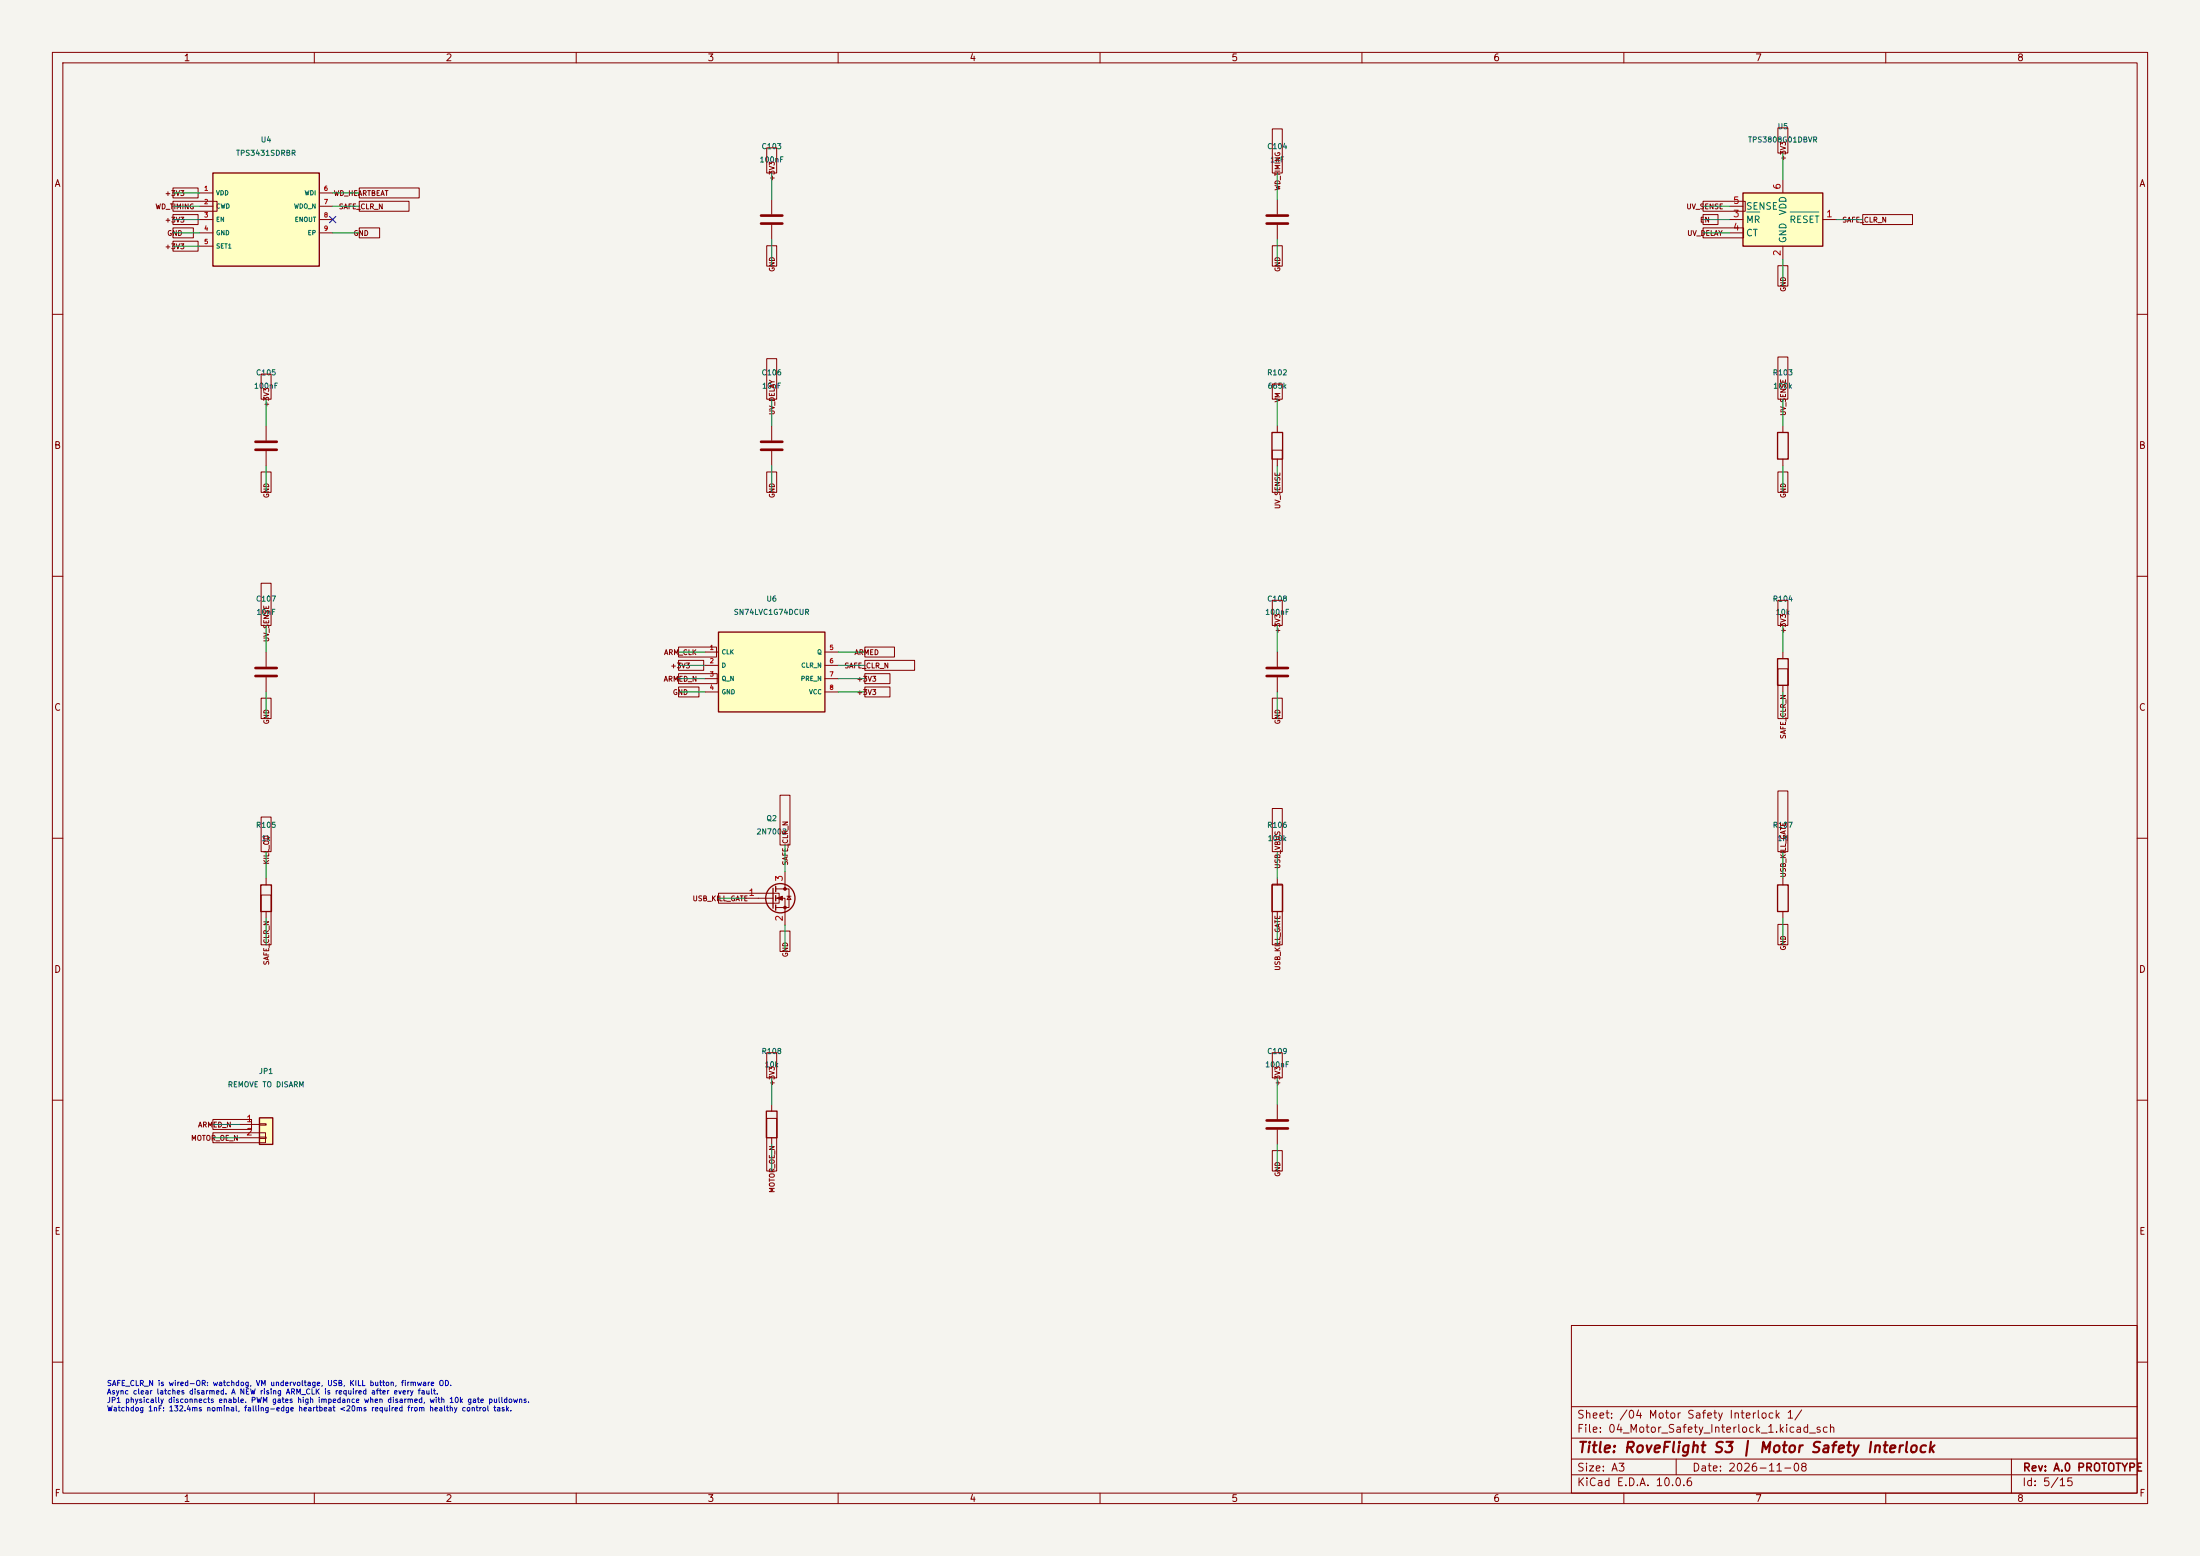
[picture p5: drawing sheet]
(kicad_sch (version 20250114) (generator "eeschema") (paper "A3") (title_block (title "RoveFlight S3 | Motor Safety Interlock") (rev "A.0 PROTOTYPE") (date "2026-11-08")) (lib_symbols (symbol "RoveFlight:TPS3431" (pin_names (offset 0.5)) (in_bom yes) (on_board yes) (property "Reference" "U" (at 0 15 0) (effects (font (size 1 1)))) (property "Value" "TPS3431" (at 0 12 0) (effects (font (size 1 1)))) (property "Footprint" "Package_DFN_QFN:Texas_DRB0008A" (at 0 0 0) (effects (font (size 1 1))) (hide yes)) (symbol "TPS3431_0_1" (rectangle (start -10.16 8.89) (end 10.16 -8.89) (stroke (width 0.254) (type default)) (fill (type background)))) (symbol "TPS3431_1_1" (pin power_in line (at -12.7 5.08 0) (length 2.54) (name "VDD" (effects (font (size 0.85 0.85)))) (number "1" (effects (font (size 0.85 0.85))))) (pin passive line (at -12.7 2.54 0) (length 2.54) (name "CWD" (effects (font (size 0.85 0.85)))) (number "2" (effects (font (size 0.85 0.85))))) (pin input line (at -12.7 0.0 0) (length 2.54) (name "EN" (effects (font (size 0.85 0.85)))) (number "3" (effects (font (size 0.85 0.85))))) (pin power_in line (at -12.7 -2.54 0) (length 2.54) (name "GND" (effects (font (size 0.85 0.85)))) (number "4" (effects (font (size 0.85 0.85))))) (pin input line (at -12.7 -5.08 0) (length 2.54) (name "SET1" (effects (font (size 0.85 0.85)))) (number "5" (effects (font (size 0.85 0.85))))) (pin input line (at 12.7 5.08 180) (length 2.54) (name "WDI" (effects (font (size 0.85 0.85)))) (number "6" (effects (font (size 0.85 0.85))))) (pin open_collector line (at 12.7 2.54 180) (length 2.54) (name "WDO_N" (effects (font (size 0.85 0.85)))) (number "7" (effects (font (size 0.85 0.85))))) (pin open_collector line (at 12.7 0.0 180) (length 2.54) (name "ENOUT" (effects (font (size 0.85 0.85)))) (number "8" (effects (font (size 0.85 0.85))))) (pin power_in line (at 12.7 -2.54 180) (length 2.54) (name "EP" (effects (font (size 0.85 0.85)))) (number "9" (effects (font (size 0.85 0.85))))))) (symbol "Device:C" (pin_numbers (hide yes)) (pin_names (offset 0.254)) (exclude_from_sim no) (in_bom yes) (on_board yes) (in_pos_files yes) (duplicate_pin_numbers_are_jumpers no) (property "Reference" "C" (at 0.635 2.54 0) (show_name no) (do_not_autoplace no) (effects (font (size 1.27 1.27)) (justify left))) (property "Value" "C" (at 0.635 -2.54 0) (show_name no) (do_not_autoplace no) (effects (font (size 1.27 1.27)) (justify left))) (property "Footprint" "" (at 0.9652 -3.81 0) (show_name no) (do_not_autoplace no) (hide yes) (effects (font (size 1.27 1.27)))) (property "Datasheet" "" (at 0 0 0) (show_name no) (do_not_autoplace no) (hide yes) (effects (font (size 1.27 1.27)))) (property "Description" "Unpolarized capacitor" (at 0 0 0) (show_name no) (do_not_autoplace no) (hide yes) (effects (font (size 1.27 1.27)))) (property "ki_keywords" "cap capacitor" (at 0 0 0) (show_name no) (do_not_autoplace no) (hide yes) (effects (font (size 1.27 1.27)))) (property "ki_fp_filters" "C_*" (at 0 0 0) (show_name no) (do_not_autoplace no) (hide yes) (effects (font (size 1.27 1.27)))) (symbol "C_0_1" (polyline (pts (xy -2.032 0.762) (xy 2.032 0.762)) (stroke (width 0.508) (type default)) (fill (type none))) (polyline (pts (xy -2.032 -0.762) (xy 2.032 -0.762)) (stroke (width 0.508) (type default)) (fill (type none)))) (symbol "C_1_1" (pin passive line (at 0 3.81 270) (length 2.794) (name "" (effects (font (size 1.27 1.27)))) (number "1" (effects (font (size 1.27 1.27))))) (pin passive line (at 0 -3.81 90) (length 2.794) (name "" (effects (font (size 1.27 1.27)))) (number "2" (effects (font (size 1.27 1.27)))))) (embedded_fonts no)) (symbol "RoveFlight:TPS3808G01" (exclude_from_sim no) (in_bom yes) (on_board yes) (in_pos_files yes) (duplicate_pin_numbers_are_jumpers no) (property "Reference" "U" (at 0 8.89 0) (show_name no) (do_not_autoplace no) (effects (font (size 1.27 1.27)) (justify left))) (property "Value" "TPS3808DBV" (at 0 6.35 0) (show_name no) (do_not_autoplace no) (effects (font (size 1.27 1.27)) (justify left))) (property "Footprint" "Package_TO_SOT_SMD:SOT-23-6" (at -2.54 0 0) (show_name no) (do_not_autoplace no) (hide yes) (effects (font (size 1.27 1.27)))) (property "Datasheet" "http://www.ti.com/lit/ds/symlink/tps3808.pdf" (at -2.54 0 0) (show_name no) (do_not_autoplace no) (hide yes) (effects (font (size 1.27 1.27)))) (property "Description" "Low-Quiescent-Current, Programmable-Delay Supervisory Circuit, SOT-23-6" (at 0 0 0) (show_name no) (do_not_autoplace no) (hide yes) (effects (font (size 1.27 1.27)))) (property "ki_keywords" "supply voltage supervisor" (at 0 0 0) (show_name no) (do_not_autoplace no) (hide yes) (effects (font (size 1.27 1.27)))) (property "ki_fp_filters" "SOT?23*" (at 0 0 0) (show_name no) (do_not_autoplace no) (hide yes) (effects (font (size 1.27 1.27)))) (symbol "TPS3808G01_0_1" (rectangle (start -7.62 5.08) (end 7.62 -5.08) (stroke (width 0.254) (type default)) (fill (type background)))) (symbol "TPS3808G01_1_1" (pin open_collector line (at 10.16 0 180) (length 2.54) (name "~{RESET}" (effects (font (size 1.27 1.27)))) (number "1" (effects (font (size 1.27 1.27))))) (pin power_in line (at 0 -7.62 90) (length 2.54) (name "GND" (effects (font (size 1.27 1.27)))) (number "2" (effects (font (size 1.27 1.27))))) (pin input line (at -10.16 0 0) (length 2.54) (name "~{MR}" (effects (font (size 1.27 1.27)))) (number "3" (effects (font (size 1.27 1.27))))) (pin input line (at -10.16 -2.54 0) (length 2.54) (name "CT" (effects (font (size 1.27 1.27)))) (number "4" (effects (font (size 1.27 1.27))))) (pin input line (at -10.16 2.54 0) (length 2.54) (name "SENSE" (effects (font (size 1.27 1.27)))) (number "5" (effects (font (size 1.27 1.27))))) (pin power_in line (at 0 7.62 270) (length 2.54) (name "VDD" (effects (font (size 1.27 1.27)))) (number "6" (effects (font (size 1.27 1.27)))))) (embedded_fonts no)) (symbol "Device:R" (pin_numbers (hide yes)) (pin_names (offset 0)) (exclude_from_sim no) (in_bom yes) (on_board yes) (in_pos_files yes) (duplicate_pin_numbers_are_jumpers no) (property "Reference" "R" (at 2.032 0 90) (show_name no) (do_not_autoplace no) (effects (font (size 1.27 1.27)))) (property "Value" "R" (at 0 0 90) (show_name no) (do_not_autoplace no) (effects (font (size 1.27 1.27)))) (property "Footprint" "" (at -1.778 0 90) (show_name no) (do_not_autoplace no) (hide yes) (effects (font (size 1.27 1.27)))) (property "Datasheet" "" (at 0 0 0) (show_name no) (do_not_autoplace no) (hide yes) (effects (font (size 1.27 1.27)))) (property "Description" "Resistor" (at 0 0 0) (show_name no) (do_not_autoplace no) (hide yes) (effects (font (size 1.27 1.27)))) (property "ki_keywords" "R res resistor" (at 0 0 0) (show_name no) (do_not_autoplace no) (hide yes) (effects (font (size 1.27 1.27)))) (property "ki_fp_filters" "R_*" (at 0 0 0) (show_name no) (do_not_autoplace no) (hide yes) (effects (font (size 1.27 1.27)))) (symbol "R_0_1" (rectangle (start -1.016 -2.54) (end 1.016 2.54) (stroke (width 0.254) (type default)) (fill (type none)))) (symbol "R_1_1" (pin passive line (at 0 3.81 270) (length 1.27) (name "" (effects (font (size 1.27 1.27)))) (number "1" (effects (font (size 1.27 1.27))))) (pin passive line (at 0 -3.81 90) (length 1.27) (name "" (effects (font (size 1.27 1.27)))) (number "2" (effects (font (size 1.27 1.27)))))) (embedded_fonts no)) (symbol "RoveFlight:SN74LVC1G74" (pin_names (offset 0.5)) (in_bom yes) (on_board yes) (property "Reference" "U" (at 0 15 0) (effects (font (size 1 1)))) (property "Value" "SN74LVC1G74" (at 0 12 0) (effects (font (size 1 1)))) (property "Footprint" "Package_SO:VSSOP-8_2.3x2mm_P0.5mm" (at 0 0 0) (effects (font (size 1 1))) (hide yes)) (symbol "SN74LVC1G74_0_1" (rectangle (start -10.16 7.62) (end 10.16 -7.62) (stroke (width 0.254) (type default)) (fill (type background)))) (symbol "SN74LVC1G74_1_1" (pin input line (at -12.7 3.81 0) (length 2.54) (name "CLK" (effects (font (size 0.85 0.85)))) (number "1" (effects (font (size 0.85 0.85))))) (pin input line (at -12.7 1.27 0) (length 2.54) (name "D" (effects (font (size 0.85 0.85)))) (number "2" (effects (font (size 0.85 0.85))))) (pin output line (at -12.7 -1.27 0) (length 2.54) (name "Q_N" (effects (font (size 0.85 0.85)))) (number "3" (effects (font (size 0.85 0.85))))) (pin power_in line (at -12.7 -3.81 0) (length 2.54) (name "GND" (effects (font (size 0.85 0.85)))) (number "4" (effects (font (size 0.85 0.85))))) (pin output line (at 12.7 3.81 180) (length 2.54) (name "Q" (effects (font (size 0.85 0.85)))) (number "5" (effects (font (size 0.85 0.85))))) (pin input line (at 12.7 1.27 180) (length 2.54) (name "CLR_N" (effects (font (size 0.85 0.85)))) (number "6" (effects (font (size 0.85 0.85))))) (pin input line (at 12.7 -1.27 180) (length 2.54) (name "PRE_N" (effects (font (size 0.85 0.85)))) (number "7" (effects (font (size 0.85 0.85))))) (pin power_in line (at 12.7 -3.81 180) (length 2.54) (name "VCC" (effects (font (size 0.85 0.85)))) (number "8" (effects (font (size 0.85 0.85))))))) (symbol "Transistor_FET:2N7002" (pin_names (offset 0) (hide yes)) (exclude_from_sim no) (in_bom yes) (on_board yes) (in_pos_files yes) (duplicate_pin_numbers_are_jumpers no) (symbol "2N7002_0_1" (polyline (pts (xy 0.254 1.905) (xy 0.254 -1.905)) (stroke (width 0.254) (type default)) (fill (type none))) (polyline (pts (xy 0.254 0) (xy -2.54 0)) (stroke (width 0) (type default)) (fill (type none))) (polyline (pts (xy 0.762 2.286) (xy 0.762 1.27)) (stroke (width 0.254) (type default)) (fill (type none))) (polyline (pts (xy 0.762 0.508) (xy 0.762 -0.508)) (stroke (width 0.254) (type default)) (fill (type none))) (polyline (pts (xy 0.762 -1.27) (xy 0.762 -2.286)) (stroke (width 0.254) (type default)) (fill (type none))) (polyline (pts (xy 0.762 -1.778) (xy 3.302 -1.778) (xy 3.302 1.778) (xy 0.762 1.778)) (stroke (width 0) (type default)) (fill (type none))) (polyline (pts (xy 1.016 0) (xy 2.032 0.381) (xy 2.032 -0.381) (xy 1.016 0)) (stroke (width 0) (type default)) (fill (type outline))) (circle (center 1.651 0) (radius 2.794) (stroke (width 0.254) (type default)) (fill (type none))) (polyline (pts (xy 2.54 2.54) (xy 2.54 1.778)) (stroke (width 0) (type default)) (fill (type none))) (circle (center 2.54 1.778) (radius 0.254) (stroke (width 0) (type default)) (fill (type outline))) (circle (center 2.54 -1.778) (radius 0.254) (stroke (width 0) (type default)) (fill (type outline))) (polyline (pts (xy 2.54 -2.54) (xy 2.54 0) (xy 0.762 0)) (stroke (width 0) (type default)) (fill (type none))) (polyline (pts (xy 2.921 0.381) (xy 3.683 0.381)) (stroke (width 0) (type default)) (fill (type none))) (polyline (pts (xy 3.302 0.381) (xy 2.921 -0.254) (xy 3.683 -0.254) (xy 3.302 0.381)) (stroke (width 0) (type default)) (fill (type none)))) (symbol "2N7002_1_1" (pin input line (at -5.08 0 0) (length 2.54) (name "G" (effects (font (size 1.27 1.27)))) (number "1" (effects (font (size 1.27 1.27))))) (pin passive line (at 2.54 -5.08 90) (length 2.54) (name "S" (effects (font (size 1.27 1.27)))) (number "2" (effects (font (size 1.27 1.27))))) (pin passive line (at 2.54 5.08 270) (length 2.54) (name "D" (effects (font (size 1.27 1.27)))) (number "3" (effects (font (size 1.27 1.27)))))) (embedded_fonts no) (property "Reference" "Q" (at 5.08 1.905 0) (show_name no) (do_not_autoplace no) (effects (font (size 1.27 1.27)) (justify left))) (property "Value" "2N7002" (at 5.08 0 0) (show_name no) (do_not_autoplace no) (effects (font (size 1.27 1.27)) (justify left))) (property "Footprint" "Package_TO_SOT_SMD:SOT-23" (at 5.08 -1.905 0) (show_name no) (do_not_autoplace no) (hide yes) (effects (font (size 1.27 1.27) (italic yes)) (justify left))) (property "Datasheet" "https://www.onsemi.com/pub/Collateral/NDS7002A-D.PDF" (at 5.08 -3.81 0) (show_name no) (do_not_autoplace no) (hide yes) (effects (font (size 1.27 1.27)) (justify left))) (property "Description" "0.115A Id, 60V Vds, N-Channel MOSFET, SOT-23" (at 0 0 0) (show_name no) (do_not_autoplace no) (hide yes) (effects (font (size 1.27 1.27)))) (property "ki_keywords" "N-Channel Switching MOSFET" (at 0 0 0) (show_name no) (do_not_autoplace no) (hide yes) (effects (font (size 1.27 1.27)))) (property "ki_fp_filters" "SOT?23*" (at 0 0 0) (show_name no) (do_not_autoplace no) (hide yes) (effects (font (size 1.27 1.27))))) (symbol "Connector_Generic:Conn_01x02" (pin_names (offset 1.016) (hide yes)) (exclude_from_sim no) (in_bom yes) (on_board yes) (in_pos_files yes) (duplicate_pin_numbers_are_jumpers no) (property "Reference" "J" (at 0 2.54 0) (show_name no) (do_not_autoplace no) (effects (font (size 1.27 1.27)))) (property "Value" "Conn_01x02" (at 0 -5.08 0) (show_name no) (do_not_autoplace no) (effects (font (size 1.27 1.27)))) (property "Footprint" "" (at 0 0 0) (show_name no) (do_not_autoplace no) (hide yes) (effects (font (size 1.27 1.27)))) (property "Datasheet" "" (at 0 0 0) (show_name no) (do_not_autoplace no) (hide yes) (effects (font (size 1.27 1.27)))) (property "Description" "Generic connector, single row, 01x02, script generated (kicad-library-utils/schlib/autogen/connector/)" (at 0 0 0) (show_name no) (do_not_autoplace no) (hide yes) (effects (font (size 1.27 1.27)))) (property "ki_keywords" "connector" (at 0 0 0) (show_name no) (do_not_autoplace no) (hide yes) (effects (font (size 1.27 1.27)))) (property "ki_fp_filters" "Connector*:*_1x??_*" (at 0 0 0) (show_name no) (do_not_autoplace no) (hide yes) (effects (font (size 1.27 1.27)))) (symbol "Conn_01x02_1_1" (rectangle (start -1.27 1.27) (end 1.27 -3.81) (stroke (width 0.254) (type default)) (fill (type background))) (rectangle (start -1.27 0.127) (end 0 -0.127) (stroke (width 0.1524) (type default)) (fill (type none))) (rectangle (start -1.27 -2.413) (end 0 -2.667) (stroke (width 0.1524) (type default)) (fill (type none))) (pin passive line (at -5.08 0 0) (length 3.81) (name "Pin_1" (effects (font (size 1.27 1.27)))) (number "1" (effects (font (size 1.27 1.27))))) (pin passive line (at -5.08 -2.54 0) (length 3.81) (name "Pin_2" (effects (font (size 1.27 1.27)))) (number "2" (effects (font (size 1.27 1.27)))))) (embedded_fonts no))) (wire (pts (xy 38.1 36.83) (xy 33.02 36.83)) (stroke (width 0) (type default))) (global_label "+3V3" (shape passive) (at 33.02 36.83 0.0) (fields_autoplaced yes) (effects (font (size 0.95 0.95)))) (wire (pts (xy 38.1 39.37) (xy 33.02 39.37)) (stroke (width 0) (type default))) (global_label "WD_TIMING" (shape passive) (at 33.02 39.37 0.0) (fields_autoplaced yes) (effects (font (size 0.95 0.95)))) (wire (pts (xy 38.1 41.91) (xy 33.02 41.91)) (stroke (width 0) (type default))) (global_label "+3V3" (shape passive) (at 33.02 41.91 0.0) (fields_autoplaced yes) (effects (font (size 0.95 0.95)))) (wire (pts (xy 38.1 44.45) (xy 33.02 44.45)) (stroke (width 0) (type default))) (global_label "GND" (shape passive) (at 33.02 44.45 0.0) (fields_autoplaced yes) (effects (font (size 0.95 0.95)))) (wire (pts (xy 38.1 46.99) (xy 33.02 46.99)) (stroke (width 0) (type default))) (global_label "+3V3" (shape passive) (at 33.02 46.99 0.0) (fields_autoplaced yes) (effects (font (size 0.95 0.95)))) (wire (pts (xy 63.5 36.83) (xy 68.58 36.83)) (stroke (width 0) (type default))) (global_label "WD_HEARTBEAT" (shape passive) (at 68.58 36.83 180.0) (fields_autoplaced yes) (effects (font (size 0.95 0.95)))) (wire (pts (xy 63.5 39.37) (xy 68.58 39.37)) (stroke (width 0) (type default))) (global_label "SAFE_CLR_N" (shape passive) (at 68.58 39.37 180.0) (fields_autoplaced yes) (effects (font (size 0.95 0.95)))) (no_connect (at 63.5 41.91)) (wire (pts (xy 63.5 44.45) (xy 68.58 44.45)) (stroke (width 0) (type default))) (global_label "GND" (shape passive) (at 68.58 44.45 180.0) (fields_autoplaced yes) (effects (font (size 0.95 0.95)))) (symbol (lib_id "RoveFlight:TPS3431") (at 50.8 41.91 0) (unit 1) (in_bom yes) (on_board yes) (dnp no) (property "Reference" "U4" (at 50.8 26.669999999999998 0) (effects (font (size 1 1)))) (property "Value" "TPS3431SDRBR" (at 50.8 29.209999999999997 0) (effects (font (size 1 1)))) (property "Footprint" "Package_DFN_QFN:Texas_DRB0008A" (at 50.8 41.91 0) (effects (font (size 1 1))) (hide yes)) (property "MPN" "TPS3431SDRBR" (at 50.8 41.91 0) (effects (font (size 1 1))) (hide yes)) (property "Manufacturer" "Texas Instruments" (at 50.8 41.91 0) (effects (font (size 1 1))) (hide yes)) (property "Datasheet" "https://www.ti.com/lit/ds/symlink/tps3431.pdf" (at 50.8 41.91 0) (effects (font (size 1 1))) (hide yes)) (pin "1") (pin "2") (pin "3") (pin "4") (pin "5") (pin "6") (pin "7") (pin "8") (pin "9")) (wire (pts (xy 147.32 38.1) (xy 147.32 33.02)) (stroke (width 0) (type default))) (global_label "+3V3" (shape passive) (at 147.32 33.02 270.0) (fields_autoplaced yes) (effects (font (size 0.95 0.95)))) (wire (pts (xy 147.32 45.72) (xy 147.32 50.8)) (stroke (width 0) (type default))) (global_label "GND" (shape passive) (at 147.32 50.8 90.0) (fields_autoplaced yes) (effects (font (size 0.95 0.95)))) (symbol (lib_id "Device:C") (at 147.32 41.91 0) (unit 1) (in_bom yes) (on_board yes) (dnp no) (property "Reference" "C103" (at 147.32 27.939999999999994 0) (effects (font (size 1 1)))) (property "Value" "100nF" (at 147.32 30.479999999999993 0) (effects (font (size 1 1)))) (property "Footprint" "RoveFlight:C_0402_1005Metric_RF_C103" (at 147.32 41.91 0) (effects (font (size 1 1))) (hide yes)) (property "MPN" "GRM155R71C104KA88D" (at 147.32 41.91 0) (effects (font (size 1 1))) (hide yes)) (property "Manufacturer" "Murata" (at 147.32 41.91 0) (effects (font (size 1 1))) (hide yes)) (property "Datasheet" "" (at 147.32 41.91 0) (effects (font (size 1 1))) (hide yes)) (pin "1") (pin "2")) (wire (pts (xy 243.84 38.1) (xy 243.84 33.02)) (stroke (width 0) (type default))) (global_label "WD_TIMING" (shape passive) (at 243.84 33.02 270.0) (fields_autoplaced yes) (effects (font (size 0.95 0.95)))) (wire (pts (xy 243.84 45.72) (xy 243.84 50.8)) (stroke (width 0) (type default))) (global_label "GND" (shape passive) (at 243.84 50.8 90.0) (fields_autoplaced yes) (effects (font (size 0.95 0.95)))) (symbol (lib_id "Device:C") (at 243.83999999999997 41.91 0) (unit 1) (in_bom yes) (on_board yes) (dnp no) (property "Reference" "C104" (at 243.83999999999997 27.939999999999994 0) (effects (font (size 1 1)))) (property "Value" "1nF" (at 243.83999999999997 30.479999999999993 0) (effects (font (size 1 1)))) (property "Footprint" "RoveFlight:C_0402_1005Metric_RF_C104" (at 243.83999999999997 41.91 0) (effects (font (size 1 1))) (hide yes)) (property "MPN" "GRM1555C1H102JA01D" (at 243.83999999999997 41.91 0) (effects (font (size 1 1))) (hide yes)) (property "Manufacturer" "Murata" (at 243.83999999999997 41.91 0) (effects (font (size 1 1))) (hide yes)) (property "Datasheet" "" (at 243.83999999999997 41.91 0) (effects (font (size 1 1))) (hide yes)) (pin "1") (pin "2")) (wire (pts (xy 350.52 41.91) (xy 355.6 41.91)) (stroke (width 0) (type default))) (global_label "SAFE_CLR_N" (shape passive) (at 355.6 41.91 180.0) (fields_autoplaced yes) (effects (font (size 0.95 0.95)))) (wire (pts (xy 340.36 49.53) (xy 340.36 54.61)) (stroke (width 0) (type default))) (global_label "GND" (shape passive) (at 340.36 54.61 90.0) (fields_autoplaced yes) (effects (font (size 0.95 0.95)))) (wire (pts (xy 330.2 41.91) (xy 325.12 41.91)) (stroke (width 0) (type default))) (global_label "EN" (shape passive) (at 325.12 41.91 0.0) (fields_autoplaced yes) (effects (font (size 0.95 0.95)))) (wire (pts (xy 330.2 44.45) (xy 325.12 44.45)) (stroke (width 0) (type default))) (global_label "UV_DELAY" (shape passive) (at 325.12 44.45 0.0) (fields_autoplaced yes) (effects (font (size 0.95 0.95)))) (wire (pts (xy 330.2 39.37) (xy 325.12 39.37)) (stroke (width 0) (type default))) (global_label "UV_SENSE" (shape passive) (at 325.12 39.37 0.0) (fields_autoplaced yes) (effects (font (size 0.95 0.95)))) (wire (pts (xy 340.36 34.29) (xy 340.36 29.21)) (stroke (width 0) (type default))) (global_label "+3V3" (shape passive) (at 340.36 29.21 270.0) (fields_autoplaced yes) (effects (font (size 0.95 0.95)))) (symbol (lib_id "RoveFlight:TPS3808G01") (at 340.36 41.91 0) (unit 1) (in_bom yes) (on_board yes) (dnp no) (property "Reference" "U5" (at 340.36 24.13 0) (effects (font (size 1 1)))) (property "Value" "TPS3808G01DBVR" (at 340.36 26.669999999999998 0) (effects (font (size 1 1)))) (property "Footprint" "Package_TO_SOT_SMD:SOT-23-6" (at 340.36 41.91 0) (effects (font (size 1 1))) (hide yes)) (property "MPN" "TPS3808G01DBVR" (at 340.36 41.91 0) (effects (font (size 1 1))) (hide yes)) (property "Manufacturer" "Texas Instruments" (at 340.36 41.91 0) (effects (font (size 1 1))) (hide yes)) (property "Datasheet" "https://www.ti.com/lit/ds/symlink/tps3808.pdf" (at 340.36 41.91 0) (effects (font (size 1 1))) (hide yes)) (pin "1") (pin "2") (pin "3") (pin "4") (pin "5") (pin "6")) (wire (pts (xy 50.8 81.28) (xy 50.8 76.2)) (stroke (width 0) (type default))) (global_label "+3V3" (shape passive) (at 50.8 76.2 270.0) (fields_autoplaced yes) (effects (font (size 0.95 0.95)))) (wire (pts (xy 50.8 88.9) (xy 50.8 93.98)) (stroke (width 0) (type default))) (global_label "GND" (shape passive) (at 50.8 93.98 90.0) (fields_autoplaced yes) (effects (font (size 0.95 0.95)))) (symbol (lib_id "Device:C") (at 50.8 85.09 0) (unit 1) (in_bom yes) (on_board yes) (dnp no) (property "Reference" "C105" (at 50.8 71.12 0) (effects (font (size 1 1)))) (property "Value" "100nF" (at 50.8 73.66000000000001 0) (effects (font (size 1 1)))) (property "Footprint" "RoveFlight:C_0402_1005Metric_RF_C105" (at 50.8 85.09 0) (effects (font (size 1 1))) (hide yes)) (property "MPN" "GRM155R71C104KA88D" (at 50.8 85.09 0) (effects (font (size 1 1))) (hide yes)) (property "Manufacturer" "Murata" (at 50.8 85.09 0) (effects (font (size 1 1))) (hide yes)) (property "Datasheet" "" (at 50.8 85.09 0) (effects (font (size 1 1))) (hide yes)) (pin "1") (pin "2")) (wire (pts (xy 147.32 81.28) (xy 147.32 76.2)) (stroke (width 0) (type default))) (global_label "UV_DELAY" (shape passive) (at 147.32 76.2 270.0) (fields_autoplaced yes) (effects (font (size 0.95 0.95)))) (wire (pts (xy 147.32 88.9) (xy 147.32 93.98)) (stroke (width 0) (type default))) (global_label "GND" (shape passive) (at 147.32 93.98 90.0) (fields_autoplaced yes) (effects (font (size 0.95 0.95)))) (symbol (lib_id "Device:C") (at 147.32 85.09 0) (unit 1) (in_bom yes) (on_board yes) (dnp no) (property "Reference" "C106" (at 147.32 71.12 0) (effects (font (size 1 1)))) (property "Value" "10nF" (at 147.32 73.66000000000001 0) (effects (font (size 1 1)))) (property "Footprint" "RoveFlight:C_0402_1005Metric_RF_C106" (at 147.32 85.09 0) (effects (font (size 1 1))) (hide yes)) (property "MPN" "GRM155R71H103KA88D" (at 147.32 85.09 0) (effects (font (size 1 1))) (hide yes)) (property "Manufacturer" "Murata" (at 147.32 85.09 0) (effects (font (size 1 1))) (hide yes)) (property "Datasheet" "" (at 147.32 85.09 0) (effects (font (size 1 1))) (hide yes)) (pin "1") (pin "2")) (wire (pts (xy 243.84 81.28) (xy 243.84 76.2)) (stroke (width 0) (type default))) (global_label "VM" (shape passive) (at 243.84 76.2 270.0) (fields_autoplaced yes) (effects (font (size 0.95 0.95)))) (wire (pts (xy 243.84 88.9) (xy 243.84 93.98)) (stroke (width 0) (type default))) (global_label "UV_SENSE" (shape passive) (at 243.84 93.98 90.0) (fields_autoplaced yes) (effects (font (size 0.95 0.95)))) (symbol (lib_id "Device:R") (at 243.83999999999997 85.09 0) (unit 1) (in_bom yes) (on_board yes) (dnp no) (property "Reference" "R102" (at 243.83999999999997 71.12 0) (effects (font (size 1 1)))) (property "Value" "665k" (at 243.83999999999997 73.66000000000001 0) (effects (font (size 1 1)))) (property "Footprint" "RoveFlight:R_0402_1005Metric_RF_R102" (at 243.83999999999997 85.09 0) (effects (font (size 1 1))) (hide yes)) (property "MPN" "RC0402FR-076653L" (at 243.83999999999997 85.09 0) (effects (font (size 1 1))) (hide yes)) (property "Manufacturer" "Yageo" (at 243.83999999999997 85.09 0) (effects (font (size 1 1))) (hide yes)) (property "Datasheet" "" (at 243.83999999999997 85.09 0) (effects (font (size 1 1))) (hide yes)) (pin "1") (pin "2")) (wire (pts (xy 340.36 81.28) (xy 340.36 76.2)) (stroke (width 0) (type default))) (global_label "UV_SENSE" (shape passive) (at 340.36 76.2 270.0) (fields_autoplaced yes) (effects (font (size 0.95 0.95)))) (wire (pts (xy 340.36 88.9) (xy 340.36 93.98)) (stroke (width 0) (type default))) (global_label "GND" (shape passive) (at 340.36 93.98 90.0) (fields_autoplaced yes) (effects (font (size 0.95 0.95)))) (symbol (lib_id "Device:R") (at 340.36 85.09 0) (unit 1) (in_bom yes) (on_board yes) (dnp no) (property "Reference" "R103" (at 340.36 71.12 0) (effects (font (size 1 1)))) (property "Value" "100k" (at 340.36 73.66000000000001 0) (effects (font (size 1 1)))) (property "Footprint" "RoveFlight:R_0402_1005Metric_RF_R103" (at 340.36 85.09 0) (effects (font (size 1 1))) (hide yes)) (property "MPN" "RC0402FR-071003L" (at 340.36 85.09 0) (effects (font (size 1 1))) (hide yes)) (property "Manufacturer" "Yageo" (at 340.36 85.09 0) (effects (font (size 1 1))) (hide yes)) (property "Datasheet" "" (at 340.36 85.09 0) (effects (font (size 1 1))) (hide yes)) (pin "1") (pin "2")) (wire (pts (xy 50.8 124.46) (xy 50.8 119.38)) (stroke (width 0) (type default))) (global_label "UV_SENSE" (shape passive) (at 50.8 119.38 270.0) (fields_autoplaced yes) (effects (font (size 0.95 0.95)))) (wire (pts (xy 50.8 132.08) (xy 50.8 137.16)) (stroke (width 0) (type default))) (global_label "GND" (shape passive) (at 50.8 137.16 90.0) (fields_autoplaced yes) (effects (font (size 0.95 0.95)))) (symbol (lib_id "Device:C") (at 50.8 128.27 0) (unit 1) (in_bom yes) (on_board yes) (dnp no) (property "Reference" "C107" (at 50.8 114.30000000000001 0) (effects (font (size 1 1)))) (property "Value" "10nF" (at 50.8 116.84000000000002 0) (effects (font (size 1 1)))) (property "Footprint" "RoveFlight:C_0402_1005Metric_RF_C107" (at 50.8 128.27 0) (effects (font (size 1 1))) (hide yes)) (property "MPN" "GRM155R71H103KA88D" (at 50.8 128.27 0) (effects (font (size 1 1))) (hide yes)) (property "Manufacturer" "Murata" (at 50.8 128.27 0) (effects (font (size 1 1))) (hide yes)) (property "Datasheet" "" (at 50.8 128.27 0) (effects (font (size 1 1))) (hide yes)) (pin "1") (pin "2")) (wire (pts (xy 134.62 124.46) (xy 129.54 124.46)) (stroke (width 0) (type default))) (global_label "ARM_CLK" (shape passive) (at 129.54 124.46 0.0) (fields_autoplaced yes) (effects (font (size 0.95 0.95)))) (wire (pts (xy 134.62 127.0) (xy 129.54 127.0)) (stroke (width 0) (type default))) (global_label "+3V3" (shape passive) (at 129.54 127.0 0.0) (fields_autoplaced yes) (effects (font (size 0.95 0.95)))) (wire (pts (xy 134.62 129.54) (xy 129.54 129.54)) (stroke (width 0) (type default))) (global_label "ARMED_N" (shape passive) (at 129.54 129.54 0.0) (fields_autoplaced yes) (effects (font (size 0.95 0.95)))) (wire (pts (xy 134.62 132.08) (xy 129.54 132.08)) (stroke (width 0) (type default))) (global_label "GND" (shape passive) (at 129.54 132.08 0.0) (fields_autoplaced yes) (effects (font (size 0.95 0.95)))) (wire (pts (xy 160.02 124.46) (xy 165.1 124.46)) (stroke (width 0) (type default))) (global_label "ARMED" (shape passive) (at 165.1 124.46 180.0) (fields_autoplaced yes) (effects (font (size 0.95 0.95)))) (wire (pts (xy 160.02 127.0) (xy 165.1 127.0)) (stroke (width 0) (type default))) (global_label "SAFE_CLR_N" (shape passive) (at 165.1 127.0 180.0) (fields_autoplaced yes) (effects (font (size 0.95 0.95)))) (wire (pts (xy 160.02 129.54) (xy 165.1 129.54)) (stroke (width 0) (type default))) (global_label "+3V3" (shape passive) (at 165.1 129.54 180.0) (fields_autoplaced yes) (effects (font (size 0.95 0.95)))) (wire (pts (xy 160.02 132.08) (xy 165.1 132.08)) (stroke (width 0) (type default))) (global_label "+3V3" (shape passive) (at 165.1 132.08 180.0) (fields_autoplaced yes) (effects (font (size 0.95 0.95)))) (symbol (lib_id "RoveFlight:SN74LVC1G74") (at 147.32 128.27 0) (unit 1) (in_bom yes) (on_board yes) (dnp no) (property "Reference" "U6" (at 147.32 114.30000000000001 0) (effects (font (size 1 1)))) (property "Value" "SN74LVC1G74DCUR" (at 147.32 116.84000000000002 0) (effects (font (size 1 1)))) (property "Footprint" "Package_SO:VSSOP-8_2.3x2mm_P0.5mm" (at 147.32 128.27 0) (effects (font (size 1 1))) (hide yes)) (property "MPN" "SN74LVC1G74DCUR" (at 147.32 128.27 0) (effects (font (size 1 1))) (hide yes)) (property "Manufacturer" "Texas Instruments" (at 147.32 128.27 0) (effects (font (size 1 1))) (hide yes)) (property "Datasheet" "https://www.ti.com/lit/ds/symlink/sn74lvc1g74.pdf" (at 147.32 128.27 0) (effects (font (size 1 1))) (hide yes)) (pin "1") (pin "2") (pin "3") (pin "4") (pin "5") (pin "6") (pin "7") (pin "8")) (wire (pts (xy 243.84 124.46) (xy 243.84 119.38)) (stroke (width 0) (type default))) (global_label "+3V3" (shape passive) (at 243.84 119.38 270.0) (fields_autoplaced yes) (effects (font (size 0.95 0.95)))) (wire (pts (xy 243.84 132.08) (xy 243.84 137.16)) (stroke (width 0) (type default))) (global_label "GND" (shape passive) (at 243.84 137.16 90.0) (fields_autoplaced yes) (effects (font (size 0.95 0.95)))) (symbol (lib_id "Device:C") (at 243.83999999999997 128.27 0) (unit 1) (in_bom yes) (on_board yes) (dnp no) (property "Reference" "C108" (at 243.83999999999997 114.30000000000001 0) (effects (font (size 1 1)))) (property "Value" "100nF" (at 243.83999999999997 116.84000000000002 0) (effects (font (size 1 1)))) (property "Footprint" "RoveFlight:C_0402_1005Metric_RF_C108" (at 243.83999999999997 128.27 0) (effects (font (size 1 1))) (hide yes)) (property "MPN" "GRM155R71C104KA88D" (at 243.83999999999997 128.27 0) (effects (font (size 1 1))) (hide yes)) (property "Manufacturer" "Murata" (at 243.83999999999997 128.27 0) (effects (font (size 1 1))) (hide yes)) (property "Datasheet" "" (at 243.83999999999997 128.27 0) (effects (font (size 1 1))) (hide yes)) (pin "1") (pin "2")) (wire (pts (xy 340.36 124.46) (xy 340.36 119.38)) (stroke (width 0) (type default))) (global_label "+3V3" (shape passive) (at 340.36 119.38 270.0) (fields_autoplaced yes) (effects (font (size 0.95 0.95)))) (wire (pts (xy 340.36 132.08) (xy 340.36 137.16)) (stroke (width 0) (type default))) (global_label "SAFE_CLR_N" (shape passive) (at 340.36 137.16 90.0) (fields_autoplaced yes) (effects (font (size 0.95 0.95)))) (symbol (lib_id "Device:R") (at 340.36 128.27 0) (unit 1) (in_bom yes) (on_board yes) (dnp no) (property "Reference" "R104" (at 340.36 114.30000000000001 0) (effects (font (size 1 1)))) (property "Value" "10k" (at 340.36 116.84000000000002 0) (effects (font (size 1 1)))) (property "Footprint" "RoveFlight:R_0402_1005Metric_RF_R104" (at 340.36 128.27 0) (effects (font (size 1 1))) (hide yes)) (property "MPN" "RC0402FR-071002L" (at 340.36 128.27 0) (effects (font (size 1 1))) (hide yes)) (property "Manufacturer" "Yageo" (at 340.36 128.27 0) (effects (font (size 1 1))) (hide yes)) (property "Datasheet" "" (at 340.36 128.27 0) (effects (font (size 1 1))) (hide yes)) (pin "1") (pin "2")) (wire (pts (xy 50.8 167.64) (xy 50.8 162.56)) (stroke (width 0) (type default))) (global_label "KILL_OD" (shape passive) (at 50.8 162.56 270.0) (fields_autoplaced yes) (effects (font (size 0.95 0.95)))) (wire (pts (xy 50.8 175.26) (xy 50.8 180.34)) (stroke (width 0) (type default))) (global_label "SAFE_CLR_N" (shape passive) (at 50.8 180.34 90.0) (fields_autoplaced yes) (effects (font (size 0.95 0.95)))) (symbol (lib_id "Device:R") (at 50.8 171.45 0) (unit 1) (in_bom yes) (on_board yes) (dnp no) (property "Reference" "R105" (at 50.8 157.48 0) (effects (font (size 1 1)))) (property "Value" "1k" (at 50.8 160.01999999999998 0) (effects (font (size 1 1)))) (property "Footprint" "RoveFlight:R_0402_1005Metric_RF_R105" (at 50.8 171.45 0) (effects (font (size 1 1))) (hide yes)) (property "MPN" "RC0402FR-071001L" (at 50.8 171.45 0) (effects (font (size 1 1))) (hide yes)) (property "Manufacturer" "Yageo" (at 50.8 171.45 0) (effects (font (size 1 1))) (hide yes)) (property "Datasheet" "" (at 50.8 171.45 0) (effects (font (size 1 1))) (hide yes)) (pin "1") (pin "2")) (wire (pts (xy 142.24 171.45) (xy 137.16 171.45)) (stroke (width 0) (type default))) (global_label "USB_KILL_GATE" (shape passive) (at 137.16 171.45 0.0) (fields_autoplaced yes) (effects (font (size 0.95 0.95)))) (wire (pts (xy 149.86 176.53) (xy 149.86 181.61)) (stroke (width 0) (type default))) (global_label "GND" (shape passive) (at 149.86 181.61 90.0) (fields_autoplaced yes) (effects (font (size 0.95 0.95)))) (wire (pts (xy 149.86 166.37) (xy 149.86 161.29)) (stroke (width 0) (type default))) (global_label "SAFE_CLR_N" (shape passive) (at 149.86 161.29 270.0) (fields_autoplaced yes) (effects (font (size 0.95 0.95)))) (symbol (lib_id "Transistor_FET:2N7002") (at 147.32 171.45 0) (unit 1) (in_bom yes) (on_board yes) (dnp no) (property "Reference" "Q2" (at 147.32 156.20999999999998 0) (effects (font (size 1 1)))) (property "Value" "2N7002" (at 147.32 158.74999999999997 0) (effects (font (size 1 1)))) (property "Footprint" "Package_TO_SOT_SMD:SOT-23" (at 147.32 171.45 0) (effects (font (size 1 1))) (hide yes)) (property "MPN" "2N7002" (at 147.32 171.45 0) (effects (font (size 1 1))) (hide yes)) (property "Manufacturer" "Nexperia" (at 147.32 171.45 0) (effects (font (size 1 1))) (hide yes)) (property "Datasheet" "" (at 147.32 171.45 0) (effects (font (size 1 1))) (hide yes)) (pin "1") (pin "2") (pin "3")) (wire (pts (xy 243.84 167.64) (xy 243.84 162.56)) (stroke (width 0) (type default))) (global_label "USB_VBUS" (shape passive) (at 243.84 162.56 270.0) (fields_autoplaced yes) (effects (font (size 0.95 0.95)))) (wire (pts (xy 243.84 175.26) (xy 243.84 180.34)) (stroke (width 0) (type default))) (global_label "USB_KILL_GATE" (shape passive) (at 243.84 180.34 90.0) (fields_autoplaced yes) (effects (font (size 0.95 0.95)))) (symbol (lib_id "Device:R") (at 243.83999999999997 171.45 0) (unit 1) (in_bom yes) (on_board yes) (dnp no) (property "Reference" "R106" (at 243.83999999999997 157.48 0) (effects (font (size 1 1)))) (property "Value" "100k" (at 243.83999999999997 160.01999999999998 0) (effects (font (size 1 1)))) (property "Footprint" "RoveFlight:R_0402_1005Metric_RF_R106" (at 243.83999999999997 171.45 0) (effects (font (size 1 1))) (hide yes)) (property "MPN" "RC0402FR-071003L" (at 243.83999999999997 171.45 0) (effects (font (size 1 1))) (hide yes)) (property "Manufacturer" "Yageo" (at 243.83999999999997 171.45 0) (effects (font (size 1 1))) (hide yes)) (property "Datasheet" "" (at 243.83999999999997 171.45 0) (effects (font (size 1 1))) (hide yes)) (pin "1") (pin "2")) (wire (pts (xy 340.36 167.64) (xy 340.36 162.56)) (stroke (width 0) (type default))) (global_label "USB_KILL_GATE" (shape passive) (at 340.36 162.56 270.0) (fields_autoplaced yes) (effects (font (size 0.95 0.95)))) (wire (pts (xy 340.36 175.26) (xy 340.36 180.34)) (stroke (width 0) (type default))) (global_label "GND" (shape passive) (at 340.36 180.34 90.0) (fields_autoplaced yes) (effects (font (size 0.95 0.95)))) (symbol (lib_id "Device:R") (at 340.36 171.45 0) (unit 1) (in_bom yes) (on_board yes) (dnp no) (property "Reference" "R107" (at 340.36 157.48 0) (effects (font (size 1 1)))) (property "Value" "1M" (at 340.36 160.01999999999998 0) (effects (font (size 1 1)))) (property "Footprint" "RoveFlight:R_0402_1005Metric_RF_R107" (at 340.36 171.45 0) (effects (font (size 1 1))) (hide yes)) (property "MPN" "RC0402FR-071004L" (at 340.36 171.45 0) (effects (font (size 1 1))) (hide yes)) (property "Manufacturer" "Yageo" (at 340.36 171.45 0) (effects (font (size 1 1))) (hide yes)) (property "Datasheet" "" (at 340.36 171.45 0) (effects (font (size 1 1))) (hide yes)) (pin "1") (pin "2")) (wire (pts (xy 45.72 214.63) (xy 40.64 214.63)) (stroke (width 0) (type default))) (global_label "ARMED_N" (shape passive) (at 40.64 214.63 0.0) (fields_autoplaced yes) (effects (font (size 0.95 0.95)))) (wire (pts (xy 45.72 217.17) (xy 40.64 217.17)) (stroke (width 0) (type default))) (global_label "MOTOR_OE_N" (shape passive) (at 40.64 217.17 0.0) (fields_autoplaced yes) (effects (font (size 0.95 0.95)))) (symbol (lib_id "Connector_Generic:Conn_01x02") (at 50.8 214.63 0) (unit 1) (in_bom yes) (on_board yes) (dnp no) (property "Reference" "JP1" (at 50.8 204.47 0) (effects (font (size 1 1)))) (property "Value" "REMOVE TO DISARM" (at 50.8 207.01 0) (effects (font (size 1 1)))) (property "Footprint" "Connector_PinHeader_1.27mm:PinHeader_1x02_P1.27mm_Vertical" (at 50.8 214.63 0) (effects (font (size 1 1))) (hide yes)) (property "MPN" "20021111-00002T4LF" (at 50.8 214.63 0) (effects (font (size 1 1))) (hide yes)) (property "Manufacturer" "Amphenol" (at 50.8 214.63 0) (effects (font (size 1 1))) (hide yes)) (property "Datasheet" "" (at 50.8 214.63 0) (effects (font (size 1 1))) (hide yes)) (pin "1") (pin "2")) (wire (pts (xy 147.32 210.82) (xy 147.32 205.74)) (stroke (width 0) (type default))) (global_label "+3V3" (shape passive) (at 147.32 205.74 270.0) (fields_autoplaced yes) (effects (font (size 0.95 0.95)))) (wire (pts (xy 147.32 218.44) (xy 147.32 223.52)) (stroke (width 0) (type default))) (global_label "MOTOR_OE_N" (shape passive) (at 147.32 223.52 90.0) (fields_autoplaced yes) (effects (font (size 0.95 0.95)))) (symbol (lib_id "Device:R") (at 147.32 214.63 0) (unit 1) (in_bom yes) (on_board yes) (dnp no) (property "Reference" "R108" (at 147.32 200.66 0) (effects (font (size 1 1)))) (property "Value" "10k" (at 147.32 203.2 0) (effects (font (size 1 1)))) (property "Footprint" "RoveFlight:R_0402_1005Metric_RF_R108" (at 147.32 214.63 0) (effects (font (size 1 1))) (hide yes)) (property "MPN" "RC0402FR-071002L" (at 147.32 214.63 0) (effects (font (size 1 1))) (hide yes)) (property "Manufacturer" "Yageo" (at 147.32 214.63 0) (effects (font (size 1 1))) (hide yes)) (property "Datasheet" "" (at 147.32 214.63 0) (effects (font (size 1 1))) (hide yes)) (pin "1") (pin "2")) (wire (pts (xy 243.84 210.82) (xy 243.84 205.74)) (stroke (width 0) (type default))) (global_label "+3V3" (shape passive) (at 243.84 205.74 270.0) (fields_autoplaced yes) (effects (font (size 0.95 0.95)))) (wire (pts (xy 243.84 218.44) (xy 243.84 223.52)) (stroke (width 0) (type default))) (global_label "GND" (shape passive) (at 243.84 223.52 90.0) (fields_autoplaced yes) (effects (font (size 0.95 0.95)))) (symbol (lib_id "Device:C") (at 243.83999999999997 214.63 0) (unit 1) (in_bom yes) (on_board yes) (dnp no) (property "Reference" "C109" (at 243.83999999999997 200.66 0) (effects (font (size 1 1)))) (property "Value" "100nF" (at 243.83999999999997 203.2 0) (effects (font (size 1 1)))) (property "Footprint" "RoveFlight:C_0402_1005Metric_RF_C109" (at 243.83999999999997 214.63 0) (effects (font (size 1 1))) (hide yes)) (property "MPN" "GRM155R71C104KA88D" (at 243.83999999999997 214.63 0) (effects (font (size 1 1))) (hide yes)) (property "Manufacturer" "Murata" (at 243.83999999999997 214.63 0) (effects (font (size 1 1))) (hide yes)) (property "Datasheet" "" (at 243.83999999999997 214.63 0) (effects (font (size 1 1))) (hide yes)) (pin "1") (pin "2")) (text "SAFE_CLR_N is wired-OR: watchdog, VM undervoltage, USB, KILL button, firmware OD.\nAsync clear latches disarmed. A NEW rising ARM_CLK is required after every fault.\nJP1 physically disconnects enable. PWM gates high impedance when disarmed, with 10k gate pulldowns.\nWatchdog 1nF: 132.4ms nominal, falling-edge heartbeat <20ms required from healthy control task." (at 20.32 266.7 0) (effects (font (size 1.0 1.0)) (justify left))) (embedded_fonts no))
